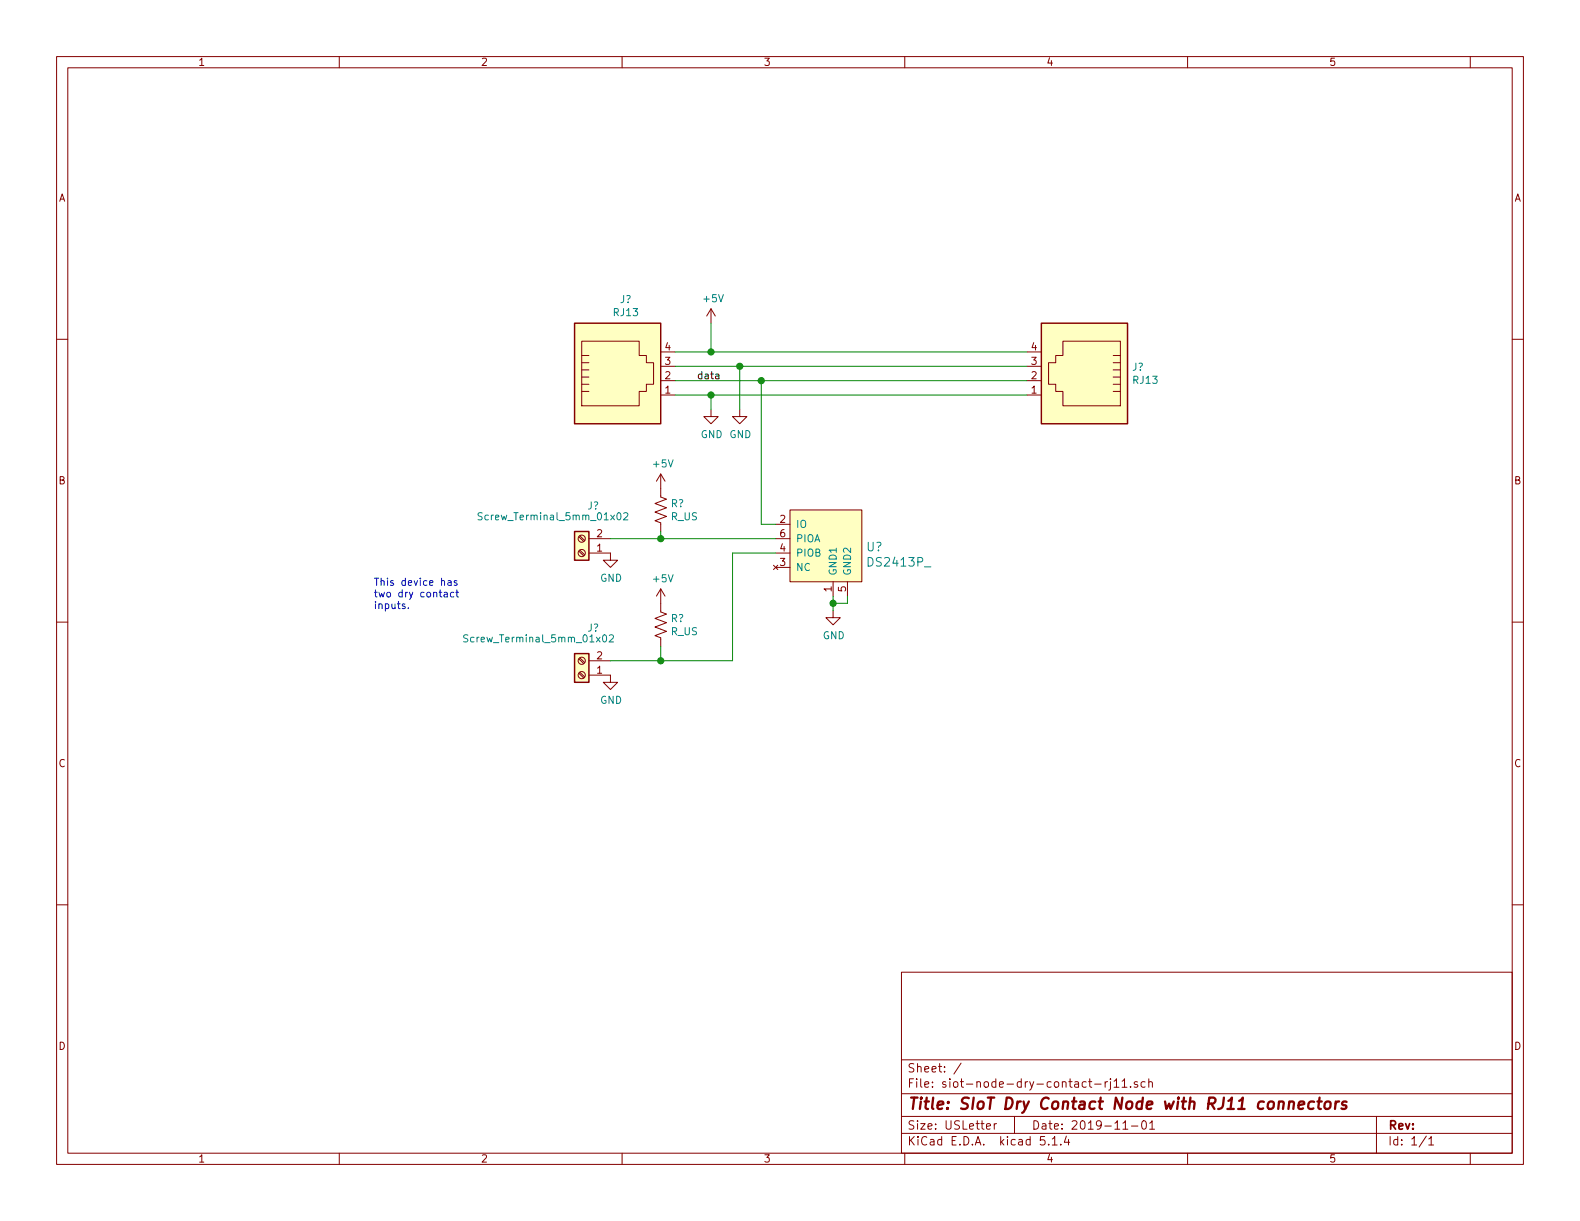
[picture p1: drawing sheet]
EESchema Schematic File Version 4
LIBS:siot-node-dry-contact-rj11-cache
EELAYER 30 0
EELAYER END
$Descr USLetter 11000 8500
encoding utf-8
Sheet 1 1
Title "SIoT Dry Contact Node with RJ11 connectors"
Date "2019-11-01"
Rev ""
Comp ""
Comment1 ""
Comment2 ""
Comment3 ""
Comment4 ""
$EndDescr
$Comp
L Connector:RJ13 J?
U 1 1
P 4300 2650
F 0 "J?" H 4357 3217 50  0000 C CNN
F 1 "RJ13" H 4357 3126 50  0000 C CNN
F 2 "" V 4300 2675 50  0001 C CNN
F 3 "~" V 4300 2675 50  0001 C CNN
	1    4300 2650
	1    0    0    -1  
$EndComp
$Comp
L Connector:RJ13 J?
U 1 1
P 7550 2650
F 0 "J?" H 7220 2746 50  0000 R CNN
F 1 "RJ13" H 7220 2655 50  0000 R CNN
F 2 "" V 7550 2675 50  0001 C CNN
F 3 "~" V 7550 2675 50  0001 C CNN
	1    7550 2650
	-1   0    0    -1  
$EndComp
$Comp
L dk_Specialized-ICs:DS2413P_ U?
U 1 1
P 5700 3750
F 0 "U?" H 6028 3695 60  0000 L CNN
F 1 "DS2413P_" H 6028 3589 60  0000 L CNN
F 2 "digikey-footprints:LSOJ-6_W3.76mm" H 5900 3950 60  0001 L CNN
F 3 "https://datasheets.maximintegrated.com/en/ds/DS2413.pdf" H 5900 4050 60  0001 L CNN
F 4 "DS2413P+-ND" H 5900 4150 60  0001 L CNN "Digi-Key_PN"
F 5 "DS2413P+" H 5900 4250 60  0001 L CNN "MPN"
F 6 "Integrated Circuits (ICs)" H 5900 4350 60  0001 L CNN "Category"
F 7 "Specialized ICs" H 5900 4450 60  0001 L CNN "Family"
F 8 "https://datasheets.maximintegrated.com/en/ds/DS2413.pdf" H 5900 4550 60  0001 L CNN "DK_Datasheet_Link"
F 9 "/product-detail/en/maxim-integrated/DS2413P-/DS2413P--ND/1197421" H 5900 4650 60  0001 L CNN "DK_Detail_Page"
F 10 "IC ADDRESSABLE SWITCH 6TSOC" H 5900 4750 60  0001 L CNN "Description"
F 11 "Maxim Integrated" H 5900 4850 60  0001 L CNN "Manufacturer"
F 12 "Active" H 5900 4950 60  0001 L CNN "Status"
	1    5700 3750
	1    0    0    -1  
$EndComp
$Comp
L power:GND #PWR?
U 1 1
P 5800 4250
F 0 "#PWR?" H 5800 4000 50  0001 C CNN
F 1 "GND" H 5805 4077 50  0000 C CNN
F 2 "" H 5800 4250 50  0001 C CNN
F 3 "" H 5800 4250 50  0001 C CNN
	1    5800 4250
	1    0    0    -1  
$EndComp
Wire Wire Line
	5800 4150 5800 4200
Wire Wire Line
	5800 4200 5900 4200
Wire Wire Line
	5900 4200 5900 4150
Connection ~ 5800 4200
Wire Wire Line
	5800 4200 5800 4250
Wire Wire Line
	4700 2450 4950 2450
Wire Wire Line
	4700 2650 5300 2650
Wire Wire Line
	4700 2750 4950 2750
$Comp
L power:+5V #PWR?
U 1 1
P 4950 2250
F 0 "#PWR?" H 4950 2100 50  0001 C CNN
F 1 "+5V" H 4965 2423 50  0000 C CNN
F 2 "" H 4950 2250 50  0001 C CNN
F 3 "" H 4950 2250 50  0001 C CNN
	1    4950 2250
	1    0    0    -1  
$EndComp
Wire Wire Line
	4950 2250 4950 2450
Connection ~ 4950 2450
Wire Wire Line
	4950 2450 7150 2450
$Comp
L power:GND #PWR?
U 1 1
P 4950 2850
F 0 "#PWR?" H 4950 2600 50  0001 C CNN
F 1 "GND" H 4955 2677 50  0000 C CNN
F 2 "" H 4950 2850 50  0001 C CNN
F 3 "" H 4950 2850 50  0001 C CNN
	1    4950 2850
	1    0    0    -1  
$EndComp
$Comp
L power:GND #PWR?
U 1 1
P 5150 2850
F 0 "#PWR?" H 5150 2600 50  0001 C CNN
F 1 "GND" H 5155 2677 50  0000 C CNN
F 2 "" H 5150 2850 50  0001 C CNN
F 3 "" H 5150 2850 50  0001 C CNN
	1    5150 2850
	1    0    0    -1  
$EndComp
Wire Wire Line
	4950 2750 4950 2850
Connection ~ 4950 2750
Wire Wire Line
	4950 2750 7150 2750
Wire Wire Line
	5150 2850 5150 2550
Wire Wire Line
	4700 2550 5150 2550
Connection ~ 5150 2550
Wire Wire Line
	5150 2550 7150 2550
Text Label 4850 2650 0    50   ~ 0
data
Wire Wire Line
	5300 2650 5300 3650
Wire Wire Line
	5300 3650 5400 3650
Connection ~ 5300 2650
Wire Wire Line
	5300 2650 7150 2650
$Comp
L bec-connector:Screw_Terminal_5mm_01x02 J?
U 1 1
P 4050 3750
F 0 "J?" H 3968 3525 50  0000 C CNN
F 1 "Screw_Terminal_5mm_01x02" H 4250 3600 50  0000 C CNN
F 2 "TerminalBlock_Phoenix:TerminalBlock_Phoenix_PT-1,5-2-5.0-H_1x02_P5.00mm_Horizontal" H 4200 4150 50  0001 C CNN
F 3 "https://media.digikey.com/pdf/Data%20Sheets/Phoenix%20Contact%20PDFs/1935174.pdf" H 4050 3750 50  0001 C CNN
F 4 "1935161 " H 4050 4050 50  0001 C CNN "MPN"
F 5 "Phoenix Contact" H 4100 4250 50  0001 C CNN "Manufacturer"
	1    4050 3750
	-1   0    0    1   
$EndComp
$Comp
L bec-connector:Screw_Terminal_5mm_01x02 J?
U 1 1
P 4050 4600
F 0 "J?" H 3968 4375 50  0000 C CNN
F 1 "Screw_Terminal_5mm_01x02" H 4350 4450 50  0000 C CNN
F 2 "TerminalBlock_Phoenix:TerminalBlock_Phoenix_PT-1,5-2-5.0-H_1x02_P5.00mm_Horizontal" H 4200 5000 50  0001 C CNN
F 3 "https://media.digikey.com/pdf/Data%20Sheets/Phoenix%20Contact%20PDFs/1935174.pdf" H 4050 4600 50  0001 C CNN
F 4 "1935161 " H 4050 4900 50  0001 C CNN "MPN"
F 5 "Phoenix Contact" H 4100 5100 50  0001 C CNN "Manufacturer"
	1    4050 4600
	-1   0    0    1   
$EndComp
$Comp
L Device:R_US R?
U 1 1
P 4600 3550
F 0 "R?" H 4668 3596 50  0000 L CNN
F 1 "R_US" H 4668 3505 50  0000 L CNN
F 2 "Resistor_SMD:R_0603_1608Metric" V 4640 3540 50  0001 C CNN
F 3 "~" H 4600 3550 50  0001 C CNN
	1    4600 3550
	1    0    0    -1  
$EndComp
$Comp
L power:+5V #PWR?
U 1 1
P 4600 3400
F 0 "#PWR?" H 4600 3250 50  0001 C CNN
F 1 "+5V" H 4615 3573 50  0000 C CNN
F 2 "" H 4600 3400 50  0001 C CNN
F 3 "" H 4600 3400 50  0001 C CNN
	1    4600 3400
	1    0    0    -1  
$EndComp
Wire Wire Line
	4250 3750 4600 3750
Wire Wire Line
	4600 3750 4600 3700
$Comp
L power:GND #PWR?
U 1 1
P 4250 3850
F 0 "#PWR?" H 4250 3600 50  0001 C CNN
F 1 "GND" H 4255 3677 50  0000 C CNN
F 2 "" H 4250 3850 50  0001 C CNN
F 3 "" H 4250 3850 50  0001 C CNN
	1    4250 3850
	1    0    0    -1  
$EndComp
$Comp
L power:GND #PWR?
U 1 1
P 4250 4700
F 0 "#PWR?" H 4250 4450 50  0001 C CNN
F 1 "GND" H 4255 4527 50  0000 C CNN
F 2 "" H 4250 4700 50  0001 C CNN
F 3 "" H 4250 4700 50  0001 C CNN
	1    4250 4700
	1    0    0    -1  
$EndComp
$Comp
L Device:R_US R?
U 1 1
P 4600 4350
F 0 "R?" H 4668 4396 50  0000 L CNN
F 1 "R_US" H 4668 4305 50  0000 L CNN
F 2 "Resistor_SMD:R_0603_1608Metric" V 4640 4340 50  0001 C CNN
F 3 "~" H 4600 4350 50  0001 C CNN
	1    4600 4350
	1    0    0    -1  
$EndComp
$Comp
L power:+5V #PWR?
U 1 1
P 4600 4200
F 0 "#PWR?" H 4600 4050 50  0001 C CNN
F 1 "+5V" H 4615 4373 50  0000 C CNN
F 2 "" H 4600 4200 50  0001 C CNN
F 3 "" H 4600 4200 50  0001 C CNN
	1    4600 4200
	1    0    0    -1  
$EndComp
Wire Wire Line
	4600 4600 4600 4500
Wire Wire Line
	4250 4600 4600 4600
Wire Wire Line
	4600 3750 5400 3750
Connection ~ 4600 3750
Wire Wire Line
	5400 3850 5100 3850
Wire Wire Line
	5100 3850 5100 4600
Wire Wire Line
	5100 4600 4600 4600
Connection ~ 4600 4600
Text Notes 2600 4250 0    50   ~ 0
This device has\ntwo dry contact\ninputs.
$EndSCHEMATC
